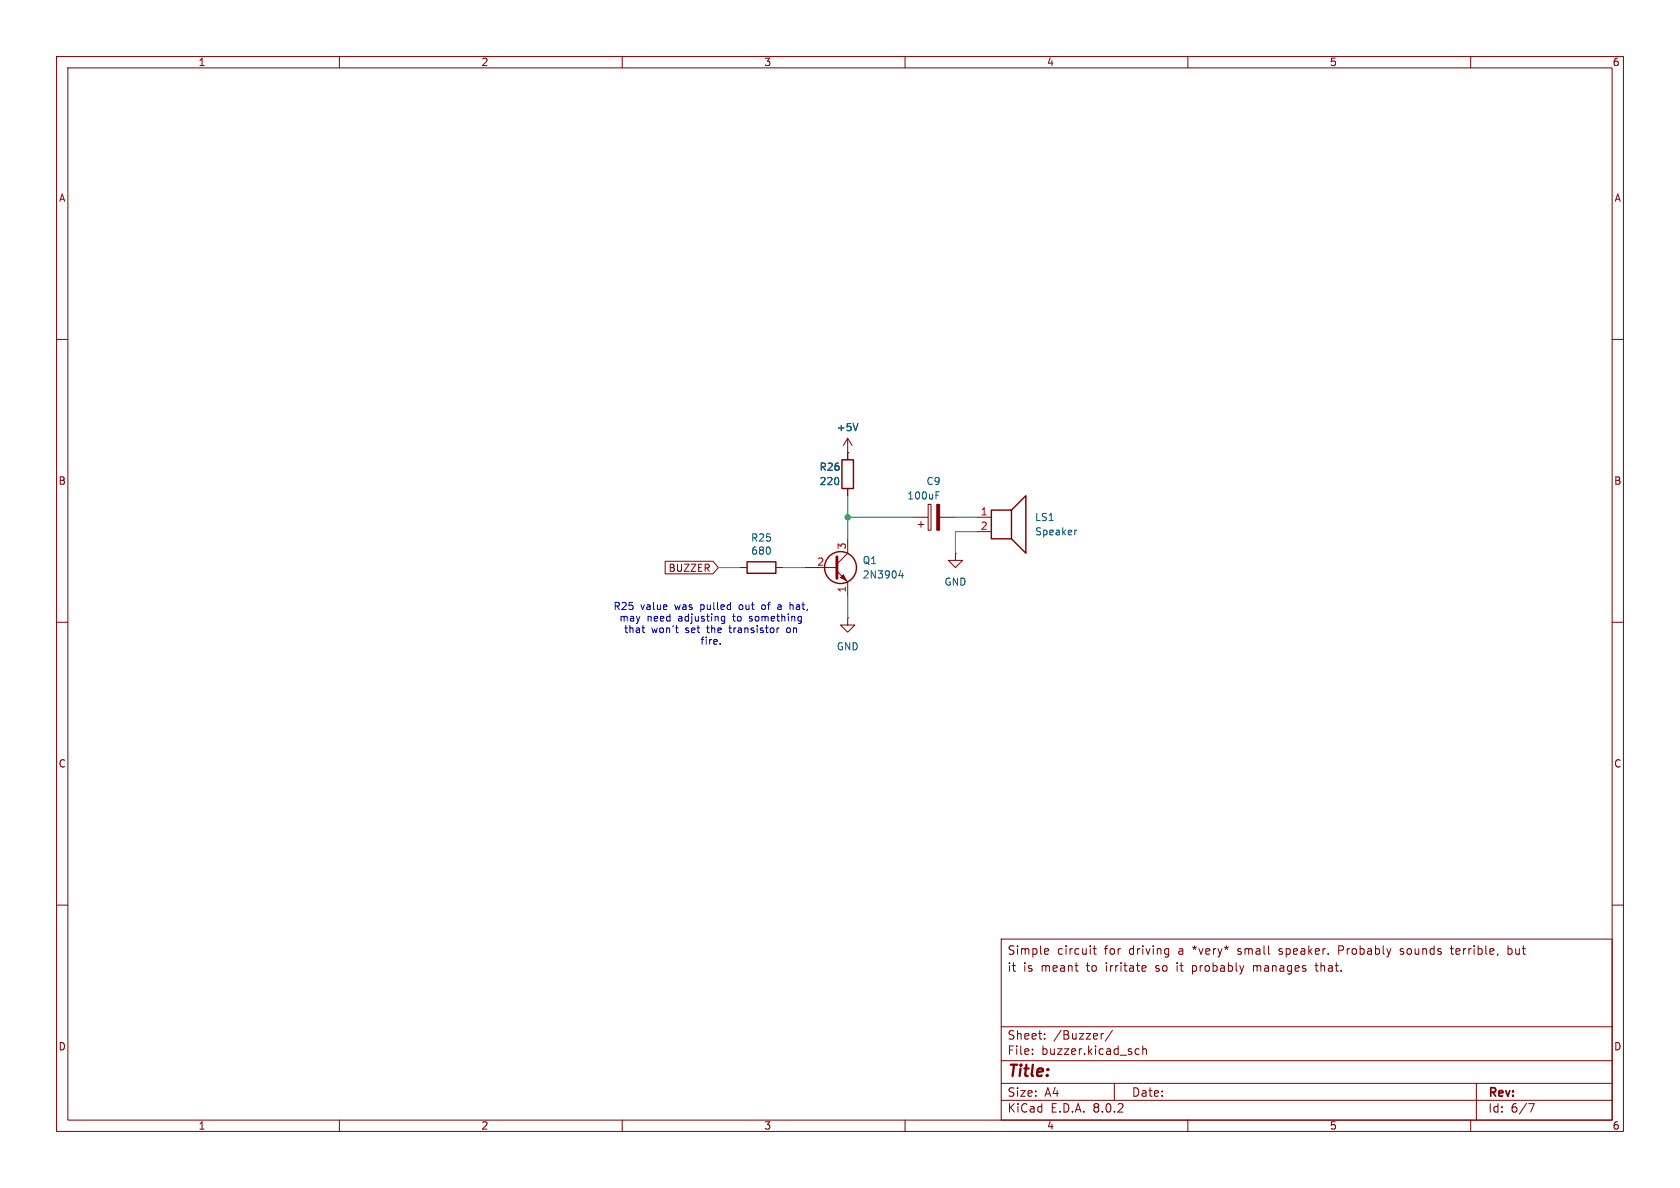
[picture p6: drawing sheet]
<svg xmlns="http://www.w3.org/2000/svg" width="297mm" height="210mm" viewBox="0 0 297 210" stroke-linecap="round" stroke-linejoin="round" font-family="sans-serif">
<g fill="none" stroke="#840000" stroke-width=".18">
<path d="M10 10h277v190h-277zM12 12h273v186h-273zM60 10v2M110 10v2M160 10v2M210 10v2M260 10v2M10 60h2M285 60h2M149.9 77.5v3.8M149.9 77.5l-.8 1.2M149.9 77.5l.7 1.2"/>
<path d="M117.6 99.2h8.4l1 1.1-1 1.1h-8.4zM149.9 80h.1M149.9 86.4v1.2M149.9 95.3v2.5l-1.9 1.9M161.3 91.4h2.8M162.3 92.7h1M162.8 92.2v1M164.1 89.2h.5v4.5h-.5zM166.1 91.4h2.8M168.9 97.8v1.3h1.3l-1.3 1.2-1.3-1.2h1.3M168.9 97.8h.1M172.7 91.4h2.6"/>
<path d="M172.7 94h2.6M10 110h2M130.8 100.3h1.3M137.2 100.3h1.2M142.2 100.3h5.8M148 101l1.9 1.9v2.5M149.9 109.2v1.3h1.2l-1.2 1.3-1.3-1.3h1.3M149.9 109.2h.1M285 110h2M10 160h2M285 160h2M177 166h108v32h-108z"/>
<path d="M184.9 167.7l.4 .1 .1 .3-.7 .1M185.3 168.6l-.4 .1M190 170.7h.6M190.5 171.7h.1M193.2 167.7h.6M193.5 167.2v1.3l.3 .2M202.1 170.7l.4 .1 .1 .3-.7 .1M202.5 171.6l-.4 .1M206.5 167.7l.1 .1M206.6 167.7v1.2l-.1 .2M206.6 168.6l-.1 .1M210.8 170.7v1.5"/>
<path d="M210.8 171.6l.2 .1M211 170.7l-.2 .1M221.6 170.7v1M221.8 170.7l-.2 .1M226.1 168.6l.1 .1M226.2 167.8v.3M232.5 170.7h.5M232.7 170.2v1.3l.3 .2M236.7 168h.5M237.2 167.2h-.5v1.5M247.5 168.6l.5 .1M248 167.7l-.4 .1-.1 .1 .1 .2 .4 .1"/>
<path d="M256.4 167.7h.6M256.6 167.2v1.3l.4 .2M266.6 167.8l.4-.1 .3 .3M266.6 167.2v1.5M267.3 168.4l-.3 .3-.4-.1M60 198v2M110 198v2M160 198v2M177 194.5h108M177 191.5h108M177 187.5h108M177 181.5h108"/>
<path d="M182.5 186.3v.1M182.5 185.5v.1M184.7 183.6v.1M184.7 182.8v.1M194.7 182.7v1M195.1 182.7l-.3 .1-.1 .2M196.7 182.1l-1.3 2M197 191.5v3M200.8 186.3h.6M200.8 185.5h.6M202 185.5l.2-.1 .4 .1 .1 .9M202 184.9v1.5"/>
<path d="M210 198v2M260 198v2M261 191.5v6.5M270.2 195.1h1l-.6 1.5"/>
</g>
<g fill="none" stroke="#840000" stroke-width=".25">
<path d="M132.1 99.3h5.1v2h-5.1zM148.8 81.3h2.1v5.1h-2.1zM175.3 90.2h3.5v5.1h-3.5zM178.8 90.2l2.6-2.6v10.2l-2.6-2.5"/>
<circle cx="148.6" cy="100.3" r="2.82"/>
</g>
<path d="M151.7 74.9l-.4 1.2M165.5 87.5h.4M165.5 86.9h.6M190.4 93.7l-.3 .1M159.2 100.8l-.3 1h.8M159.5 101.3v.9" fill="none" stroke="#006464" stroke-width=".18"/>
<g fill="#840000" stroke="#840000" stroke-width=".18">
<path d="M165.6 89.2h.5v4.5h-.5z"/>
<path d="M148.6 102.1l.5-.5 .5 1z"/>
</g>
<path d="M148 98.4v3.8" fill="none" stroke="#840000" stroke-width=".51"/>
<g fill="none" stroke="#0000c2" stroke-width=".18">
<path d="M113.5 111h.5M113.7 111.8h.3M119.4 111h.5M119.8 111.8h.1M127.3 113.8v.1M127.6 109.7l.2 .1 .3-.1M127.6 109v.1M128.1 109v1l-.2 .2h-.3M134.8 107l-.1 .1 .1 .6M137.4 111v.8M137.5 111.1l-.1 .1M137.6 107h.4l.1 .8"/>
<path d="M138.1 107.2l-.4 .1-.2 .2 .2 .3 .4-.1M139.2 111.1l-.1 .1 .1 .6M139.7 107l.3-.1 .2 .2M139.7 106.5v1.3M141.5 109h.2M141.7 109l-.1 1.1M141.7 109.7l-.2 .1"/>
</g>
<path d="M149.9 87.6v7.7M149.9 91.4h11.4M168.9 91.4h3.8M172.7 94h-3.8v3.8M127 100.3h3.8M138.4 100.3h3.8M149.9 105.4v3.8" fill="none" stroke="#009600" stroke-width=".18"/>
<circle cx="149.9" cy="91.4" r=".46" fill="#009600" stroke="#009600" stroke-width=".18"/>
<text font-size="2.8" fill="#840000" x="178" y="190.9">Title:</text>
<g font-size="2.1" fill="#840000">
<text x="178" y="172">it</text>
<text x="178" y="169">Simple</text>
<text x="180.9" y="172">is</text>
<text x="184.1" y="172">meant</text>
<text x="186.9" y="169">circuit</text>
<text x="192.3" y="172">to</text>
<text x="195.3" y="169">for</text>
<text x="195.8" y="172">irritate</text>
<text x="199.8" y="169">driving</text>
<text x="204.7" y="172">so</text>
<text x="208.6" y="172">it</text>
<text x="208.6" y="169">a</text>
<text x="211.3" y="169">*very*</text>
<text x="211.5" y="172">probably</text>
<text x="219.4" y="169">small</text>
<text x="222.4" y="172">manages</text>
<text x="226.8" y="169">speaker.</text>
<text x="233.6" y="172">that.</text>
<text x="237.5" y="169">Probably</text>
<text x="248.6" y="169">sounds</text>
<text x="257.7" y="169">terrible,</text>
<text x="267.9" y="169">but</text>
<text x="178" y="184">Sheet:</text>
<text x="186.2" y="184">/Buzzer/</text>
<text x="178" y="186.7">File:</text>
<text x="184.1" y="186.7">buzzer.kicad_sch</text>
<text x="178" y="196.9">KiCad</text>
<text x="178" y="194.1">Size:</text>
<text x="184.7" y="194.1">A4</text>
<text x="185.7" y="196.9">E.D.A.</text>
<text x="193.3" y="196.9">8.0.2</text>
<text x="200" y="194.1">Date:</text>
<text x="263" y="194.3">Rev:</text>
<text x="263" y="196.9">Id:</text>
<text x="267.1" y="196.9">6/7</text>
</g>
<g font-size="1.8" fill="#840000">
<text x="35" y="11.9">1</text>
<text x="85" y="11.9">2</text>
<text x="135" y="11.9">3</text>
<text x="185" y="11.9">4</text>
<text x="235" y="11.9">5</text>
<text x="285" y="11.9">6</text>
<text x="10.3" y="35.9">A</text>
<text x="285.3" y="35.9">A</text>
<text x="10.3" y="85.9">B</text>
<text x="285.3" y="85.9">B</text>
<text x="118.1" y="101.3">BUZZER</text>
<text x="10.3" y="135.9">C</text>
<text x="285.3" y="135.9">C</text>
<text x="10.3" y="185.9">D</text>
<text x="285.3" y="185.9">D</text>
<text x="35" y="199.9">1</text>
<text x="85" y="199.9">2</text>
<text x="135" y="199.9">3</text>
<text x="185" y="199.9">4</text>
<text x="235" y="199.9">5</text>
<text x="285" y="199.9">6</text>
</g>
<g font-size="1.8" fill="#006464">
<text x="147.8" y="76.4">+5V</text>
<text x="144.8" y="83.4">R26</text>
<text x="144.8" y="86">220</text>
<text x="160.3" y="88.5">100uF</text>
<text x="163.7" y="86">C9</text>
<text x="132.7" y="95.9">R25</text>
<text x="182.9" y="92.3">LS1</text>
<text x="182.9" y="94.8">Speaker</text>
<text x="132.7" y="98.2">680</text>
<text x="152.4" y="99.9">Q1</text>
<text x="152.4" y="102.5">2N3904</text>
<text x="166.9" y="103.7">GND</text>
<text x="147.8" y="115.2">GND</text>
</g>
<g font-size="1.8" fill="#a90000">
<text x="173.3" y="91.2">1</text>
<text x="173.3" y="93.7">2</text>
<text x="144.4" y="100.1">2</text>
<text x="149.6" y="97.2" transform="rotate(-90 149.6 97.2)">3</text>
<text x="149.6" y="104.8" transform="rotate(-90 149.6 104.8)">1</text>
</g>
<g font-size="1.8" fill="#0000c2">
<text x="108.4" y="108">R25</text>
<text x="109.4" y="110.1">may</text>
<text x="110.2" y="112.1">that</text>
<text x="113.2" y="108">value</text>
<text x="114.4" y="110.1">need</text>
<text x="115.2" y="112.1">won't</text>
<text x="119.4" y="108">was</text>
<text x="120" y="110.1">adjusting</text>
<text x="121.3" y="112.1">set</text>
<text x="124.1" y="108">pulled</text>
<text x="125.3" y="112.1">the</text>
<text x="129.4" y="112.1">transistor</text>
<text x="129.9" y="110.1">to</text>
<text x="131.1" y="108">out</text>
<text x="132.9" y="110.1">something</text>
<text x="135.3" y="108">of</text>
<text x="139.7" y="112.1">on</text>
<text x="140.7" y="108">hat,</text>
<text x="123.7" y="114.2">fire.</text>
</g>
</svg>
